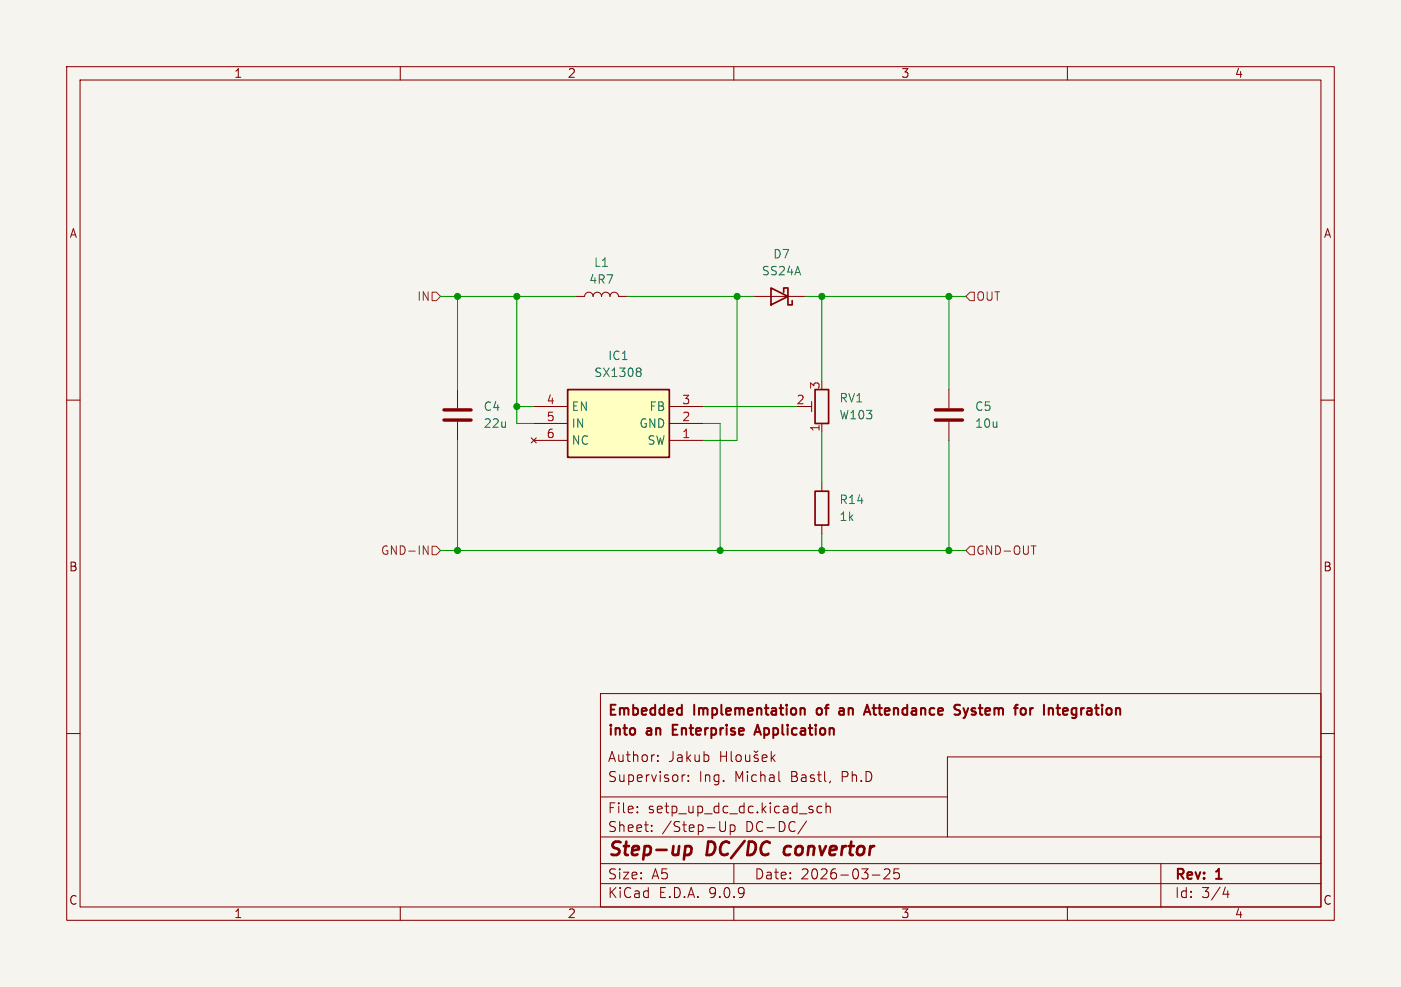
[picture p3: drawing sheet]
<svg xmlns="http://www.w3.org/2000/svg" width="210mm" height="148mm" viewBox="0 0 210 148" stroke-linecap="round" stroke-linejoin="round" font-family="sans-serif">
<path d="M0 0h210v148h-210z" fill="#f5f4ef" stroke="#f5f4ef" stroke-width=".15"/>
<g fill="none" stroke="#840000" stroke-width=".15">
<path d="M10 10h190v128h-190zM12 12h186v124h-186zM60 10v2M110 10v2M160 10v2M113 44.5h7.6M142.2 58.4v2.8M10 60h2M120.6 61h1.1M121.7 60.2v1.5M123.2 63.5v1.3M142.2 63.2v2.8"/>
<path d="M198 60h2M10 110h2M90 104h108v32h-108zM98.6 114v.2M98.6 113.3v.1M102.3 116.2v1M102.7 116.2l-.3 .1-.1 .2M103.2 117v.2M103.2 116.3v.1M108 112.7v1.5M108 113.4h.9M108.9 112.7v1.5"/>
<path d="M109.6 112.7v1.3l.2 .2M110.4 113.3a.41 .41 0 0 1 .4-.1 .41 .41 0 0 1 .3 .3v.4a.41 .41 0 0 1-.4 .3 .41 .41 0 0 1-.4-.3zM111.7 113.2l.1 .9a.41 .41 0 0 0 .6-.1M112.4 113.2v1M113 112.6l.3 .2 .3-.2M113.6 113.3l-.4-.1-.2 .2 .1 .2 .5 .2v.3h-.6M114.3 113.7l.7-.2-.1-.2-.4-.1-.2 .2v.7h.6M115.6 112.7v1.5M115.8 113.6l.4 .6M116.2 113.2l-.6 .6M116.8 117l.2 .2M142 119.5h-52"/>
<path d="M198 110h2M198 113.5h-56v12M60 136v2M90 132.5h108M90 129.5h108M90 125.5h108M95.5 121.7v.2M95.5 121v.1M97.7 123.8v.1M97.7 124.5v.2M108.7 123.2v1.2l-.2 .3-.5-.1M109.5 123.8l.4-.1 .3 .3v.4l-.2 .2h-.5"/>
<path d="M109.5 123.7v1.5M110 136v2M110 129.5v3M120.9 123.1l-1.3 1.9M121.7 121.4l.2 .2-.2 .3M121.7 120.9l.1 .1M123.2 121l-.4-.1-.3 .3v.4l.1 .2h.6M123.8 121a.37 .37 0 0 1 .7 .1v.8M123.8 120.4v1.5M130.8 131.2h1.1M132.5 130.4l.3-.1 .5 .1a.41 .41 0 0 1 0 .5l-.8 .9h.9M134.8 130.3h-.8v.7l.2-.1h.5l.1 .2v.5l-.3 .2h-.3l-.2-.2"/>
<path d="M160 136v2M174 129.5v6.5M183.7 133l-.4 1.1h1M184 133.6v1"/>
</g>
<path d="M102.7 127l.2-.1 .6 .1 .2 .3-.1 .5a.66 .66 0 0 1-1 .3M102.8 126.9l-.3 2M117.7 127.1l-.2 .7 .3 .4" fill="none" stroke="#840000" stroke-width=".4"/>
<g fill="none" stroke="#840000" stroke-width=".3">
<path d="M100.8 109.4h.5M101.6 108.7h-.8v1.5h.8M113.1 110.2l.5-1.5 .5 1.5M113.2 109.8h.7M120.1 106.3h.5v.9M122.5 106.3v.7M125.8 107l.2 .2 .5-.1M125.8 106.3l.5-.1 .2 .2M126.5 106.5l-.5 .1-.2 .2M129.5 107.2l.5-1.5 .5 1.5M129.6 106.8h.7M130.8 106.2h.5"/>
<path d="M143.3 106.4a.55 .55 0 0 1 .6 .4l-.1 .3-.5 .1M143.3 105.7l.6 .1M144.4 106.2l.4 1M144.8 107.2l-.2 .3-.2 .2M145.1 106.2l-.3 1M153.5 106.2l.3 .3v.4l-.3 .3M154.4 106.2v1M154.6 106.3l-.2 .2M158.3 106.2h.6M158.6 107.1l.3 .1M159.6 106.2l-.3 .2v.6l.3 .2M160.1 106.5l-.8 .2"/>
</g>
<path d="M115.6 43.2l2.5 1.3-2.5 1.2zM117.5 43.8v-.6h.6v2.5h.6v-.6M122.2 58.4h2v5.1h-2z" fill="none" stroke="#840000" stroke-width=".25"/>
<path d="M140.2 61.5h4.1M140.2 63h4.1" fill="none" stroke="#840000" stroke-width=".51"/>
<path d="M85.1 58.4h15.2v10.2h-15.2z" fill="#ffffc2"/>
<path d="M85.1 58.4h15.2v10.2h-15.2zM122.2 73.7h2v5h-2z" fill="none" stroke="#840000" stroke-width=".25"/>
<g fill="none" stroke="#840000" stroke-width=".15">
<path d="M68.6 58.4v2.8M86.4 44.5h1.2a.64 .64 0 0 1 .7-.7 .64 .64 0 0 1 .6 .7 .64 .64 0 0 1 .6-.7 .64 .64 0 0 1 .7 .7 .64 .64 0 0 1 .6-.7 .64 .64 0 0 1 .6 .7 .64 .64 0 0 1 .7-.7 .64 .64 0 0 1 .6 .7h1.3M68.6 63.2v2.8M79.6 65.7l.8 .7M80 66h5.1M80 63.5h5.1M80 61h5.1M80.4 65.7l-.8 .7M100.3 66h5.1M100.3 63.5h5.1M100.3 61h5.1M123.2 72.4v1.3"/>
<path d="M123.2 78.7v1.3"/>
</g>
<path d="M95.6 55.2h.3l.2 .2-.2 .3M95.6 55.7h.3M95.9 55.7l.2 .3v.2l-.1 .2-.4 .1" fill="none" stroke="#006464" stroke-width=".15"/>
<path d="M66.5 61.5h4.1M66.5 63h4.1" fill="none" stroke="#840000" stroke-width=".51"/>
<path d="M64.8 43.8h.6l.6 .7-.6 .6h-.6zM145.4 43.8h.6v1.3h-.6l-.6-.6zM63.5 81.9l.7 1.2v-1.2M64.8 81.9h.6l.6 .7-.6 .6h-.6zM145.4 81.9h.6v1.3h-.6l-.6-.6zM154.6 81.9h.7" fill="none" stroke="#725600" stroke-width=".15"/>
<g fill="none" stroke="#009600" stroke-width=".15">
<path d="M66 44.5h20.4M68.6 44.5v13.9M77.5 44.5v19h2.5M94 44.5h19M110.5 44.5v21.5h-5.1M120.6 44.5h24.2M123.2 44.5v12.7M142.2 44.5v13.9M68.6 66v16.6M77.5 61h2.5M105.4 61h14M105.4 63.5h2.5v19.1"/>
<path d="M123.2 64.8v7.6M142.2 66v16.6M66 82.6h78.8M123.2 80v2.6"/>
</g>
<g fill="#009600" stroke="#009600" stroke-width=".15">
<circle cx="77.5" cy="61" r=".46"/>
<circle cx="77.5" cy="44.5" r=".46"/>
<circle cx="68.6" cy="44.5" r=".46"/>
<circle cx="68.6" cy="82.6" r=".46"/>
<circle cx="110.5" cy="44.5" r=".46"/>
<circle cx="142.2" cy="44.5" r=".46"/>
<circle cx="123.2" cy="82.6" r=".46"/>
<circle cx="107.9" cy="82.6" r=".46"/>
<circle cx="123.2" cy="44.5" r=".46"/>
<circle cx="142.2" cy="82.6" r=".46"/>
</g>
<g font-size="2.8" fill="#840000">
<text x="91" y="128.9">Step-up</text>
<text x="106" y="128.9">DC/DC</text>
<text x="118.4" y="128.9">convertor</text>
</g>
<g font-size="2.1" fill="#840000">
<text x="91" y="107.7">Embedded</text>
<text x="104.1" y="107.7">Implementation</text>
<text x="123.1" y="107.7">of</text>
<text x="127.1" y="107.7">an</text>
<text x="131.5" y="107.7">Attendance</text>
<text x="145.6" y="107.7">System</text>
<text x="155.2" y="107.7">for</text>
<text x="160.1" y="107.7">Integration</text>
<text x="91" y="110.7">into</text>
<text x="97" y="110.7">an</text>
<text x="101.5" y="110.7">Enterprise</text>
<text x="114.5" y="110.7">Application</text>
<text x="91" y="114.5">Author:</text>
<text x="91" y="117.5">Supervisor:</text>
<text x="100.2" y="114.5">Jakub</text>
<text x="104.7" y="117.5">Ing.</text>
<text x="110.2" y="117.5">Michal</text>
<text x="118.7" y="117.5">Bastl,</text>
<text x="126.4" y="117.5">Ph.D</text>
<text x="91" y="122.2">File:</text>
<text x="91" y="125">Sheet:</text>
<text x="97.1" y="122.2">setp_up_dc_dc.kicad_sch</text>
<text x="99.2" y="125">/Step-Up</text>
<text x="111.8" y="125">DC-DC/</text>
<text x="91" y="134.9">KiCad</text>
<text x="91" y="132.1">Size:</text>
<text x="97.7" y="132.1">A5</text>
<text x="98.7" y="134.9">E.D.A.</text>
<text x="106.3" y="134.9">9.0.9</text>
<text x="113" y="132.1">Date:</text>
<text x="120" y="132.1">2026-03-25</text>
<text x="176" y="132.3">Rev:</text>
<text x="176" y="134.9">Id:</text>
<text x="180.1" y="134.9">3/4</text>
<text x="182.4" y="132.3">1</text>
</g>
<g font-size="1.8" fill="#840000">
<text x="35" y="11.9">1</text>
<text x="85" y="11.9">2</text>
<text x="135" y="11.9">3</text>
<text x="185" y="11.9">4</text>
<text x="10.3" y="35.9">A</text>
<text x="198.4" y="35.9">A</text>
<text x="10.3" y="85.9">B</text>
<text x="198.3" y="85.9">B</text>
<text x="10.3" y="135.9">C</text>
<text x="35" y="137.9">1</text>
<text x="85" y="137.9">2</text>
<text x="135" y="137.9">3</text>
<text x="185" y="137.9">4</text>
<text x="198.3" y="135.9">C</text>
</g>
<g font-size="1.8" fill="#006464">
<text x="88.9" y="40.2">L1</text>
<text x="114.1" y="41.5">SS24A</text>
<text x="115.8" y="39">D7</text>
<text x="88.2" y="42.8">4R7</text>
<text x="89" y="56.7">SX1308</text>
<text x="91.1" y="54.2">IC1</text>
<text x="72.4" y="61.8">C4</text>
<text x="72.4" y="64.4">22u</text>
<text x="85.6" y="64.4">IN</text>
<text x="85.6" y="61.8">EN</text>
<text x="95.7" y="64.4">GND</text>
<text x="97.3" y="61.8">FB</text>
<text x="125.7" y="60.6">RV1</text>
<text x="125.7" y="63.1">W103</text>
<text x="146.1" y="61.8">C5</text>
<text x="146.1" y="64.4">10u</text>
<text x="85.6" y="66.9">NC</text>
<text x="97" y="66.9">SW</text>
<text x="125.7" y="75.8">R14</text>
<text x="125.7" y="78.3">1k</text>
</g>
<g font-size="1.8" fill="#725600">
<text x="62.4" y="45.3">IN</text>
<text x="146.2" y="45.3">OUT</text>
<text x="57" y="83.4">GND-IN</text>
<text x="146.2" y="83.4">GND-OUT</text>
</g>
<g font-size="1.8" fill="#a90000">
<text x="122.9" y="58.5" transform="rotate(-90 122.9 58.5)">3</text>
<text x="81.8" y="65.8">6</text>
<text x="81.8" y="63.2">5</text>
<text x="81.8" y="60.7">4</text>
<text x="102.2" y="65.8">1</text>
<text x="102.2" y="63.2">2</text>
<text x="102.2" y="60.7">3</text>
<text x="119.3" y="60.7">2</text>
<text x="122.9" y="64.8" transform="rotate(-90 122.9 64.8)">1</text>
</g>
</svg>
